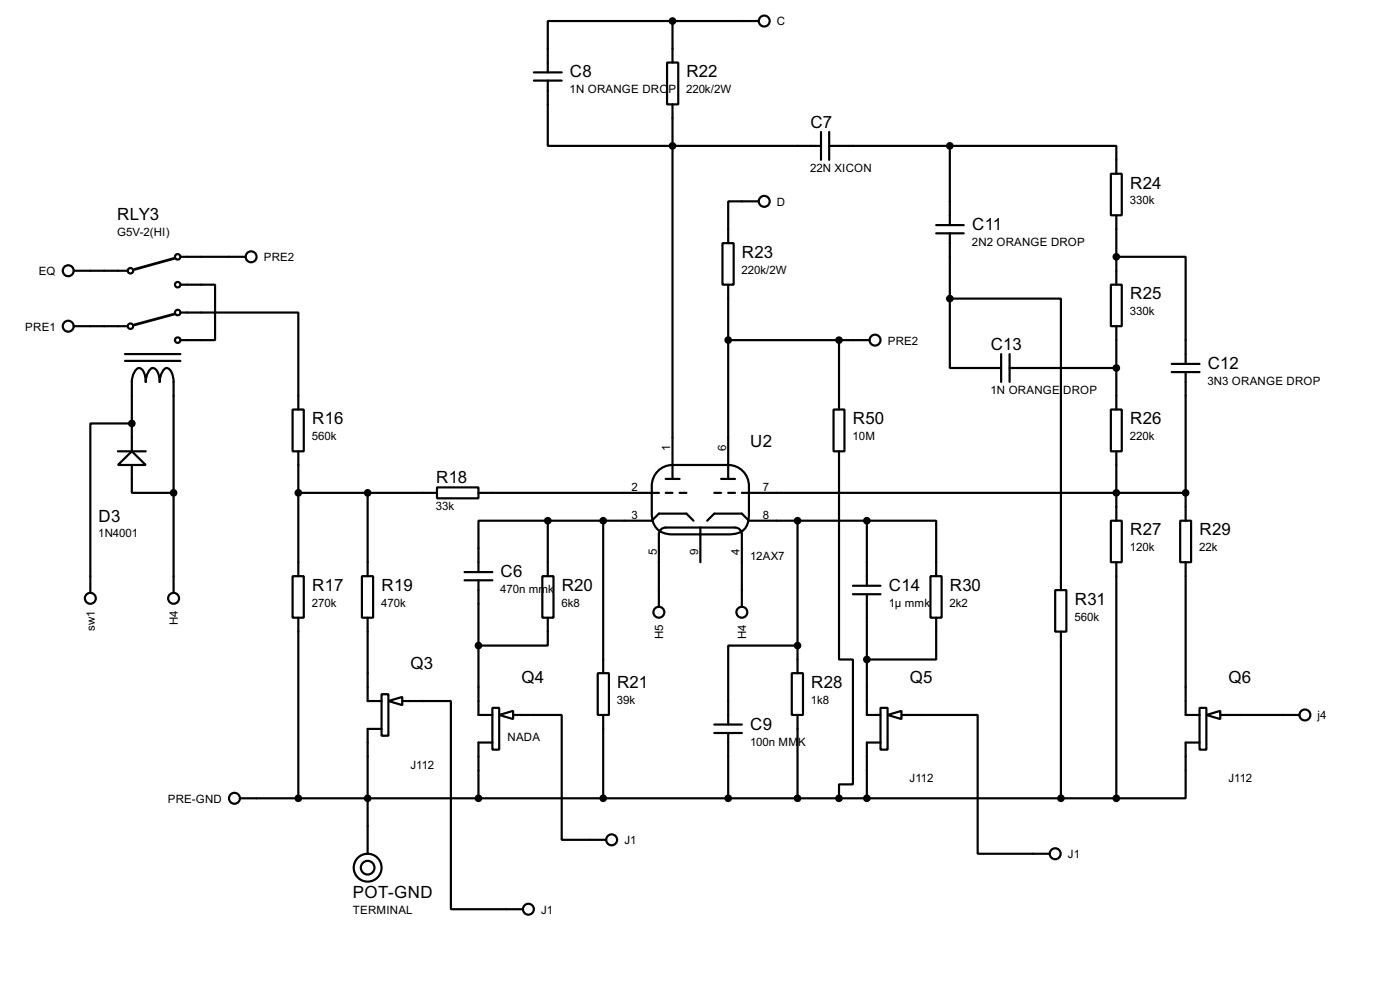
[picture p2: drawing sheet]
<svg xmlns="http://www.w3.org/2000/svg" width="256mm" height="180mm" viewBox="0 0 256 180" stroke-linecap="round" stroke-linejoin="round" font-family="sans-serif">
<g fill="none" stroke="#000" stroke-width=".4">
<path d="M97.8 14.8h5.1M97.8 13.3h5.1M100.4 14.8v11.9h50M122.2 11.5h2.1v7.6h-2.1zM123.2 3.9h-22.8v9.4M123.2 3.9v7.6M123.2 19.1v68.6M123.2 3.9h15.8M139 36.9h-5.6v7.6M150.4 24.2v5.1M151.9 26.7h22.1M151.9 24.2v5.1"/>
<path d="M174 26.7h30.5v5.1M174 26.7v14.5M203.5 31.8h2v7.6h-2zM204.5 39.4v12.7M13.5 59.7h9.9M13.5 49.6h9.9M33.1 57.2h21.6v17.8M33.1 52.1h6.3v10.2h-6.3M33.1 47h11.9M132.4 44.5h2v7.6h-2zM133.4 52.1v35.6M171.5 41.2h5.1"/>
<path d="M171.5 42.7h5.1M174 54.7h20.4v53.3M174 54.7v12.7h9.4M174 42.7v12M203.5 52.1h2v7.6h-2zM204.5 47h12.7v19.6M204.5 59.7v15.3M22.9 66.1h10.2M22.9 64.8h10.2M24.2 77.5h-7.6v31M53.6 75h2.1v7.6h-2.1zM133.4 62.3h25.9"/>
<path d="M152.7 75h2v7.6h-2zM153.7 62.3v12.7M183.4 64.8v5.1M185 67.4h19.5M185 64.8v5.1M203.5 75h2v7.6h-2zM214.7 66.6h5.1M214.7 68.1h5.1M217.2 68.1v27.2M21.6 85.1l2.6-2.5 2.5 2.5zM21.6 82.6h5.1M24.2 85.1v5.1h7.6"/>
<path d="M24.2 82.6v-12.7a2.61 2.61 0 0 1 1.3-2.5 1.47 1.47 0 0 1 1 1.3l.2 1.2a2.68 2.68 0 0 1 1.3-2.5 1.47 1.47 0 0 1 1.1 1.3l.2 1.2a2.68 2.68 0 0 1 1.2-2.5 2.33 2.33 0 0 1 1.3 2.5v38.6M54.7 90.2h25.4M54.7 82.6v22.9M67.4 90.2v15.3M80.1 89.2h7.6v2h-7.6zM87.7 90.2h33M100.4 95.3h-12.7v9.4M100.4 95.3v10.2M100.4 95.3h19l1.3-1.3h5.1l1.3 1.3M110.5 95.3v27.9M120.5 86.2a3.8 3.8 0 0 1 2.7-1.1h10.2a3.8 3.8 0 0 1 3.8 3.9v5a3.6 3.6 0 0 1-1.4 3.3l-.7 .3-1.7 .2h-10.2a3.4 3.4 0 0 1-3.8-3.8v-5a3.9 3.9 0 0 1 1.1-2.8zM122 90.2h1.2"/>
<path d="M122 87.7h2.5M124.5 90.2h1.3M128.3 96.6v6.3M129.6 95.3l1.3-1.3h5l1.3 1.3h21.6M130.9 90.2h1.2M132.1 87.7h2.6M133.4 90.2h1.3M135.9 90.2h81.3M146.1 95.3v27.9M153.7 82.6v38.1h2.6v22.9h-2.6v2.5M158.8 95.3h12.7v10.2M158.8 95.3v11.9"/>
<path d="M203.5 95.3h2v7.6h-2zM204.5 82.6v12.7M216.2 95.3h2v7.6h-2zM53.6 105.5h2.1v7.6h-2.1zM54.7 113.1v33M66.3 105.5h2.1v7.6h-2.1zM67.4 113.1v15.2h2.5M85.1 104.7h5.1M85.1 106.2h5.1M87.7 106.2v24.7h2.5M99.4 105.5h2v7.6h-2zM100.4 113.1v5.1h-12.7"/>
<path d="M120.7 111.1v-13.3a1.24 1.24 0 0 1 1.3-1.2h12.7a1.24 1.24 0 0 1 1.2 1.2v13.3M146.1 118.2h-12.7v14.4M156.3 107.2h5M156.3 108.8h5M158.8 108.8v22.1h2.5M170.5 105.5h2v7.6h-2zM171.5 113.1v7.6h-12.7M193.3 108h2.1v7.6h-2.1zM194.4 115.6v30.5M204.5 102.9v43.2M217.2 102.9v28h2.6M69.9 127.1h1.3v7.6h-1.3z"/>
<path d="M69.9 133.4h-2.5v22.9M71.2 128.3l2.5-.7v1.5zM73.7 128.3h8.9v38.1h13.2M90.2 129.6h1.3v7.6h-1.3zM90.2 135.9h-2.5v10.2M91.5 130.9l2.5-.8v1.5zM94 130.9h8.9v22.8h8.2M109.5 123.2h2.1v7.7h-2.1zM110.5 130.9v15.2M130.9 132.6h5M130.9 134.2h5M133.4 134.2v11.9"/>
<path d="M145.1 123.2h2v7.7h-2zM146.1 130.9v15.2M161.3 129.6h1.3v7.6h-1.3zM161.3 135.9h-2.5v10.2M162.6 130.9l2.6-.8v1.5zM165.2 130.9h13.9v25.4h13.2M219.8 129.6h1.2v7.6h-1.2zM219.8 135.9h-2.6v10.2h-12.7M221 130.9l2.6-.8v1.5zM223.6 130.9h14.5M44 146.1h160.5"/>
<circle cx="140" cy="3.9" r="1"/>
<circle cx="140" cy="36.9" r="1"/>
<circle cx="12.5" cy="49.6" r="1"/>
<circle cx="12.5" cy="59.7" r="1"/>
<circle cx="23.9" cy="49.6" r=".5"/>
<circle cx="23.9" cy="59.7" r=".5"/>
<circle cx="32.5" cy="57.2" r=".5"/>
<circle cx="32.5" cy="52.1" r=".5"/>
<circle cx="32.5" cy="47" r=".5"/>
<circle cx="46" cy="47" r="1"/>
<circle cx="32.5" cy="62.3" r=".5"/>
<circle cx="160.3" cy="62.3" r="1"/>
<circle cx="16.5" cy="109.5" r="1"/>
<circle cx="31.8" cy="109.5" r="1"/>
<circle cx="120.7" cy="112.1" r="1"/>
<circle cx="135.9" cy="112.1" r="1"/>
<circle cx="239" cy="130.9" r="1"/>
<circle cx="42.9" cy="146.1" r="1"/>
<circle cx="67.3" cy="158.8" r="2.55"/>
<circle cx="67.3" cy="158.8" r="1.25"/>
<circle cx="112" cy="153.7" r="1"/>
<circle cx="193.3" cy="156.3" r="1"/>
<circle cx="96.8" cy="166.4" r="1"/>
</g>
<g fill="#000" stroke="#000" stroke-width=".4">
<circle cx="123.2" cy="3.9" r=".5"/>
<circle cx="123.2" cy="26.7" r=".5"/>
<circle cx="174" cy="26.7" r=".5"/>
<circle cx="174" cy="54.7" r=".5"/>
<circle cx="204.5" cy="47" r=".5"/>
<circle cx="24.1" cy="77.5" r=".5"/>
<circle cx="133.4" cy="62.3" r=".5"/>
<circle cx="153.7" cy="62.3" r=".5"/>
<circle cx="204.5" cy="67.4" r=".5"/>
<circle cx="31.8" cy="90.2" r=".5"/>
<circle cx="54.6" cy="90.2" r=".5"/>
<circle cx="67.3" cy="90.2" r=".5"/>
<circle cx="100.3" cy="95.3" r=".5"/>
<circle cx="110.5" cy="95.3" r=".5"/>
<circle cx="146.1" cy="95.3" r=".5"/>
<circle cx="158.8" cy="95.3" r=".5"/>
<circle cx="204.5" cy="90.2" r=".5"/>
<circle cx="217.2" cy="90.2" r=".5"/>
<circle cx="87.6" cy="118.2" r=".5"/>
<circle cx="146.1" cy="118.2" r=".5"/>
<circle cx="158.8" cy="120.7" r=".5"/>
<circle cx="54.6" cy="146.1" r=".5"/>
<circle cx="67.3" cy="146.1" r=".5"/>
<circle cx="87.6" cy="146.1" r=".5"/>
<circle cx="110.5" cy="146.1" r=".5"/>
<circle cx="133.4" cy="146.1" r=".5"/>
<circle cx="146.1" cy="146.1" r=".5"/>
<circle cx="153.7" cy="146.1" r=".5"/>
<circle cx="158.8" cy="146.1" r=".5"/>
<circle cx="194.3" cy="146.1" r=".5"/>
<circle cx="204.5" cy="146.1" r=".5"/>
</g>
<path d="M32.1 57.5l-7.4 2M32.1 47.3l-7.4 2" fill="none" stroke="#000" stroke-width=".5"/>
<g font-size="3.5">
<text x="104.4" y="14.1">C8</text>
<text x="125.8" y="14.1">R22</text>
<text x="148.5" y="23.3">C7</text>
<text x="207.1" y="34.5">R24</text>
<text x="21.5" y="40.3">RLY3</text>
<text x="135.9" y="47.2">R23</text>
<text x="178.1" y="42.1">C11</text>
<text x="207.1" y="54.8">R25</text>
<text x="181.5" y="64">C13</text>
<text x="221.3" y="67.5">C12</text>
<text x="57.2" y="77.6">R16</text>
<text x="156.3" y="77.6">R50</text>
<text x="207.1" y="77.6">R26</text>
<text x="137.5" y="81.8">U2</text>
<text x="79.9" y="88.4">R18</text>
<text x="18.1" y="95.5">D3</text>
<text x="207.1" y="98">R27</text>
<text x="219.8" y="98">R29</text>
<text x="91.7" y="105.6">C6</text>
<text x="57.2" y="108.2">R17</text>
<text x="69.9" y="108.2">R19</text>
<text x="102.9" y="108.2">R20</text>
<text x="162.9" y="108.2">C14</text>
<text x="174" y="108.2">R30</text>
<text x="196.9" y="110.7">R31</text>
<text x="75.2" y="122.4">Q3</text>
<text x="95.6" y="125">Q4</text>
<text x="113.1" y="125.9">R21</text>
<text x="148.6" y="125.9">R28</text>
<text x="166.7" y="125">Q5</text>
<text x="225.1" y="125">Q6</text>
<text x="137.5" y="133.6">C9</text>
<text x="64.7" y="164.4">POT-GND</text>
</g>
<g font-size="2.4">
<text x="142.3" y="4.6">C</text>
<text x="104.4" y="17.1">1N ORANGE DRO</text>
<text x="122.5" y="17.1">P</text>
<text x="125.7" y="17.1">220k/2W</text>
<text x="148.4" y="31.4">22N XICON</text>
<text x="142.3" y="37.7">D</text>
<text x="207" y="37.4">330k</text>
<text x="21.4" y="43.3">G5V-2(HI)</text>
<text x="48.3" y="47.8">PRE2</text>
<text x="178.1" y="45">2N2 ORANGE DROP</text>
<text x="7.1" y="50.4">EQ</text>
<text x="135.9" y="50.1">220k/2W</text>
<text x="207" y="57.7">330k</text>
<text x="4.6" y="60.5">PRE1</text>
<text x="162.6" y="63.1">PRE2</text>
<text x="221.2" y="70.4">3N3 ORANGE DROP</text>
<text x="181.5" y="72.1">1N ORANGE</text>
<text x="194.8" y="72.1">DROP</text>
<text x="57.2" y="80.6">560k</text>
<text x="122.8" y="82.6" transform="rotate(-90 122.8 82.6)">1</text>
<text x="133" y="82.6" transform="rotate(-90 133 82.6)">6</text>
<text x="156.2" y="80.6">10M</text>
<text x="207" y="80.6">220k</text>
<text x="115.7" y="89.8">2</text>
<text x="139.8" y="89.8">7</text>
<text x="79.9" y="93.4">33k</text>
<text x="115.7" y="94.9">3</text>
<text x="139.8" y="94.9">8</text>
<text x="18" y="98.4">1N4001</text>
<text x="120.3" y="101.5" transform="rotate(-90 120.3 101.5)">5</text>
<text x="127.9" y="101.5" transform="rotate(-90 127.9 101.5)">9</text>
<text x="135.5" y="101.5" transform="rotate(-90 135.5 101.5)">4</text>
<text x="207" y="100.9">120k</text>
<text x="219.7" y="100.9">22k</text>
<text x="137.4" y="102.6">12AX7</text>
<text x="57.2" y="111.1">270k</text>
<text x="69.9" y="111.1">470k</text>
<text x="91.7" y="108.5">470n mmk</text>
<text x="102.9" y="111.1">6k8</text>
<text x="162.8" y="111.1">1µ mmk</text>
<text x="174" y="111.1">2k2</text>
<text x="196.8" y="113.6">560k</text>
<text x="17.4" y="115.4" transform="rotate(-90 17.4 115.4)">sw1</text>
<text x="32.6" y="114.5" transform="rotate(-90 32.6 114.5)">H4</text>
<text x="121.5" y="117" transform="rotate(-90 121.5 117)">H5</text>
<text x="136.7" y="117" transform="rotate(-90 136.7 117)">H4</text>
<text x="113" y="128.9">39k</text>
<text x="148.6" y="128.9">1k8</text>
<text x="241.4" y="131.7">j4</text>
<text x="93" y="135.6">NADA</text>
<text x="137.4" y="136.5">100n MM</text>
<text x="146.2" y="136.5">K</text>
<text x="75.2" y="140.7">J112</text>
<text x="166.6" y="143.2">J112</text>
<text x="225" y="143.2">J112</text>
<text x="30.7" y="146.9">PRE-GND</text>
<text x="114.4" y="154.5">J1</text>
<text x="195.6" y="157.1">J1</text>
<text x="64.6" y="167.4">TERMINAL</text>
<text x="99.1" y="167.2">J1</text>
</g>
</svg>
